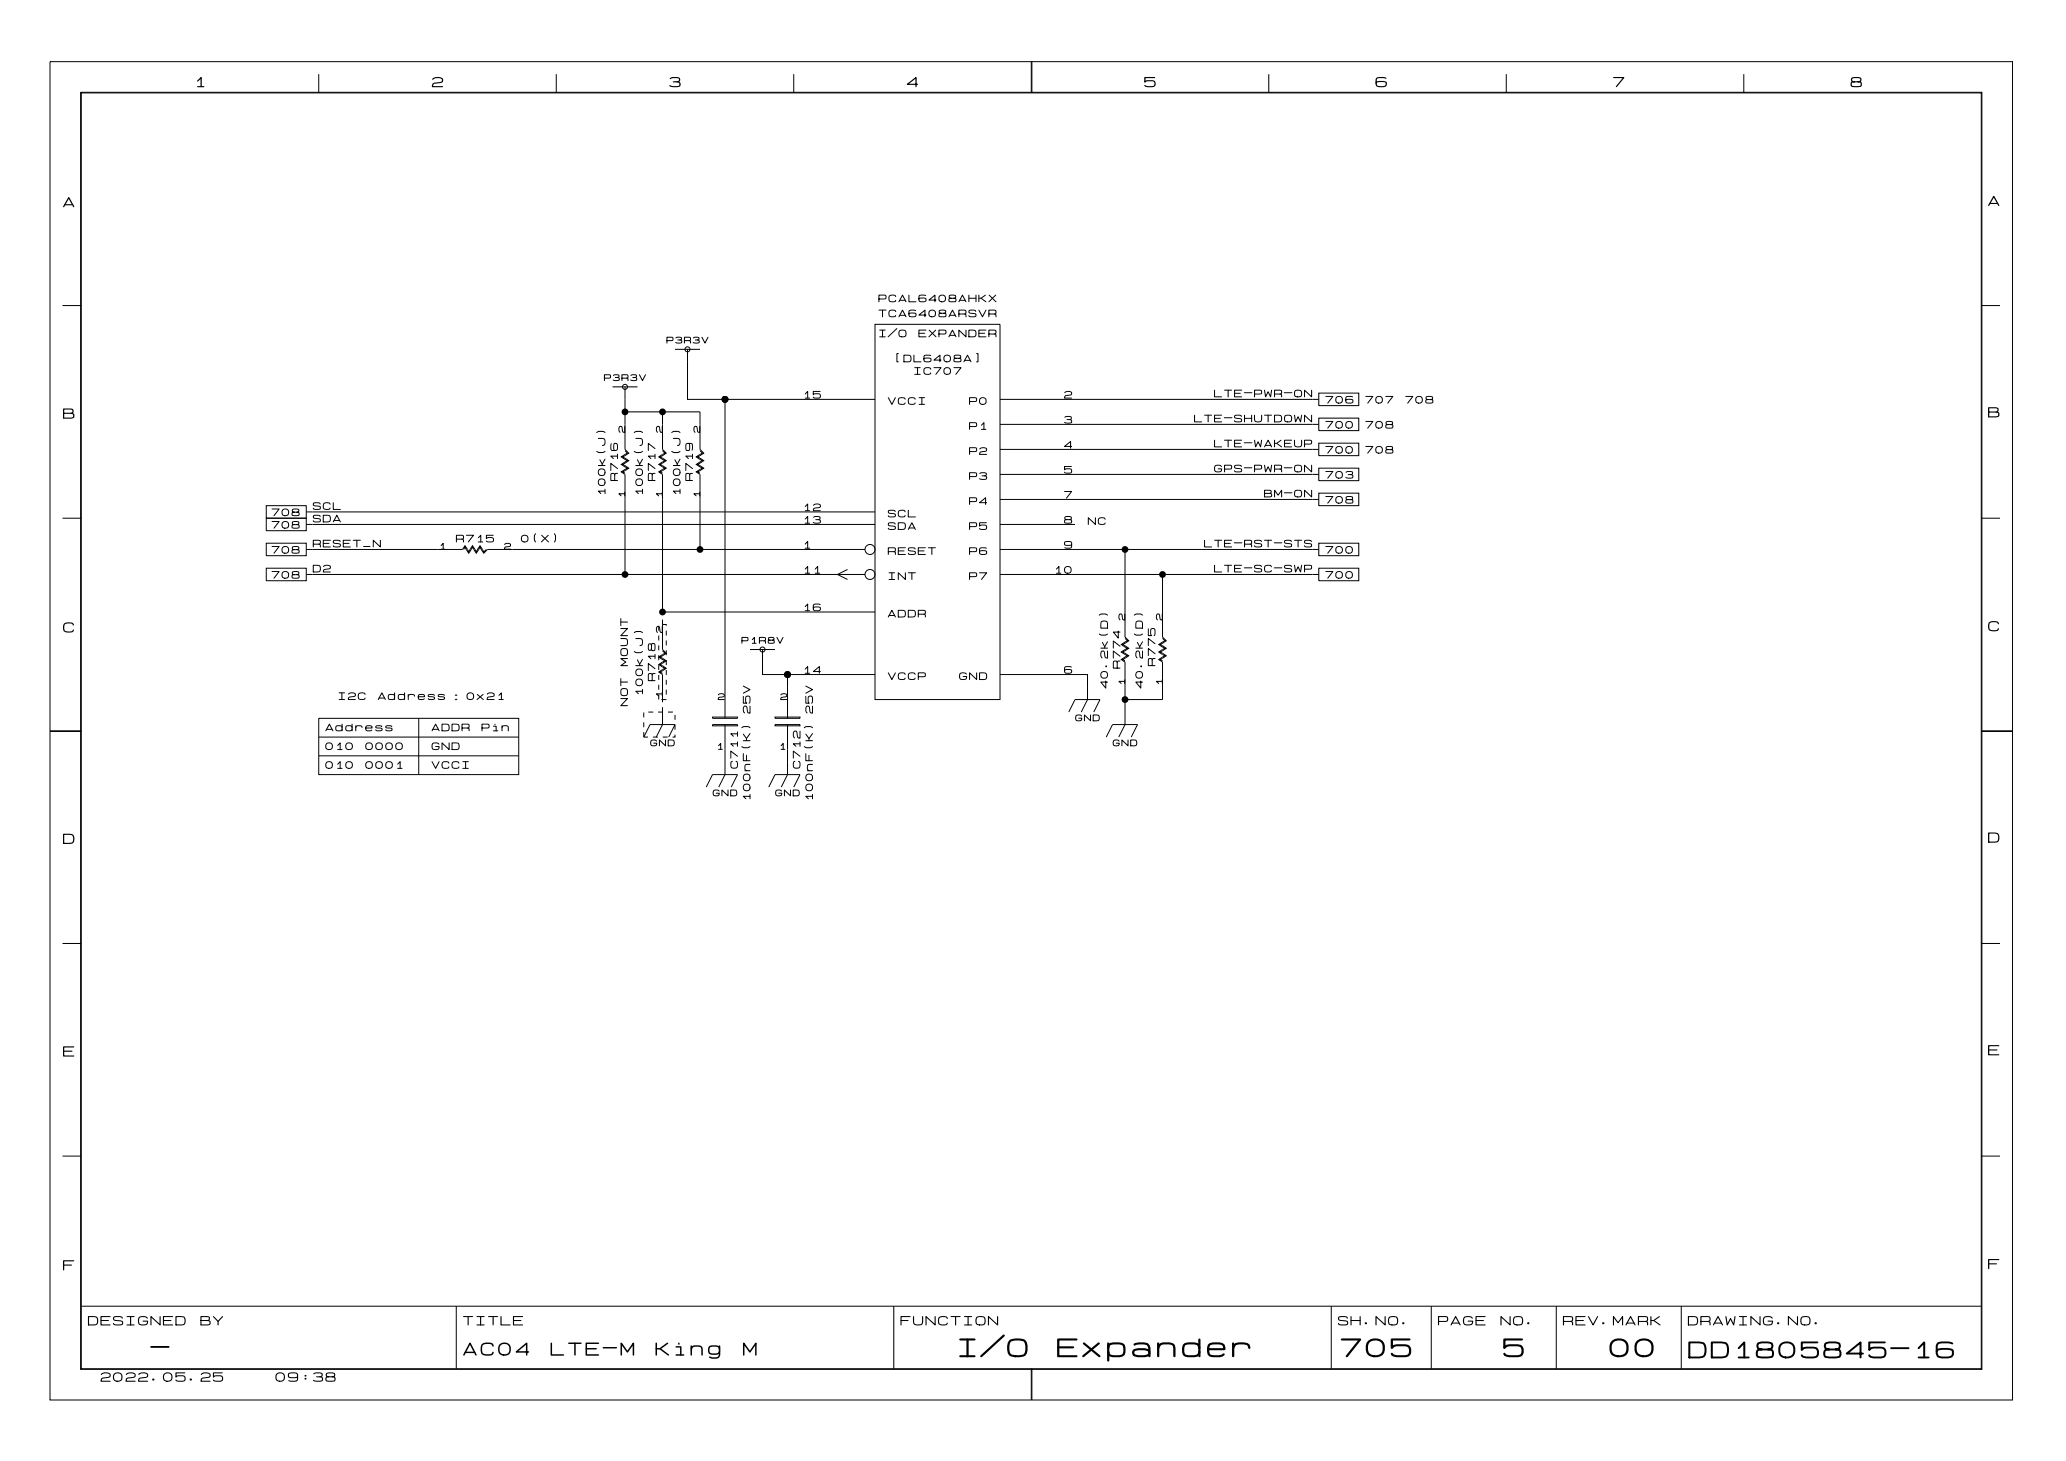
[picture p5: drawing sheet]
<svg xmlns="http://www.w3.org/2000/svg" width="420mm" height="297mm" viewBox="0 0 420 297" stroke-linecap="round" stroke-linejoin="round" font-family="sans-serif">
<g fill="none" stroke="#000" stroke-width=".2">
<path d="M10.2 12.5h398.7v271.8h-398.7zM16.4 18.7h386.3v259.4h-386.3zM16.5 18.9h386.1v259.1h-386.1zM64.8 15.1v3.8M113 15.1v3.8M161.3 15.1v3.8M209.5 12.5v6.4M209.7 12.5v6.4M257.8 15.1v3.8M306.1 15.1v3.8M354.3 15.1v3.8M12.7 62.1h3.8"/>
<path d="M124.5 78.6h5M127 78.6v12.7l.8 .7-1.3 .8 1.3 .7-1.3 .8 1.3 .8-1.3 .7 .5 .3M137.2 70.9h5M139.7 70.9v10.2h7.6M177.8 65.9h25.4v76.2h-25.4zM268 79.8h8.1v2.6h-8.1zM402.6 62.1h3.8M127 83.6h15.2v7.7l.8 .7-1.3 .8 1.3 .7-1.3 .8 1.3 .8-1.3 .7 .5 .3M127 91.5l.5 .5-1.3 .8 1.3 .7-1.3 .8 1.3 .8-1.3 .7 .8 .5v20.4M134.6 83.6v7.7l.8 .7-1.3 .8 1.3 .7-1.3 .8 1.3 .8-1.3 .7 .5 .3M134.6 91.5l.5 .5-1.2 .8 1.2 .7-1.2 .8 1.2 .8-1.2 .7 .7 .5v28h43.2M142.2 91.5l.5 .5-1.2 .8 1.2 .7-1.2 .8 1.2 .8-1.2 .7 .7 .5v15.3"/>
<path d="M147.3 81.1h30.5M147.3 81.1v64.8M268 90h8.1v2.5h-8.1zM268 84.9h8.1v2.6h-8.1zM268 95.1h8.1v2.5h-8.1zM268 81.1h-64.8M268 86.2h-64.8M268 91.3h-64.8M268 96.3h-64.8M12.7 105.2h3.8M54.1 102.7h8.1v2.5h-8.1zM54.1 105.2h8.1v2.6h-8.1z"/>
<path d="M54.1 110.3h8.1v2.6h-8.1zM54.1 115.4h8.1v2.5h-8.1zM62.2 116.7h113.6M62.2 106.5h115.6M94.2 111.6l.3-.5 .8 1.2 .7-1.2 .8 1.2 .7-1.2 .8 1.2 .8-.7h76.7M98.8 111.6l-.5 .5-.8-1.3-.7 1.3-.8-1.3-.7 1.3-.8-1.3-.5 .8h-31.8M172.2 115.6l-2 1.1 2 1M177.8 104h-115.6M203.2 106.5h15.2M228.6 111.6v17.8l.8 .7-1.3 .8 1.3 .7-1.3 .8 1.3 .8-1.3 .7 .5 .3M236.2 116.7v12.7l.8 .7-1.3 .8 1.3 .7-1.3 .8 1.3 .8-1.3 .7 .5 .3M268 100.2h8.1v2.5h-8.1z"/>
<path d="M268 115.4h8.1v2.5h-8.1zM268 116.7h-64.8M268 101.4h-64.8M268 110.3h8.1v2.6h-8.1zM268 111.6h-64.8M402.6 105.2h3.8M133.9 127.1v1M133.9 129.1v1M133.9 131.1v1M133.9 133.1v1M133.9 135.1v1M133.9 137.1v1"/>
<path d="M133.9 139.1v1M134.6 126.8h.8v.3M134.6 125.8v6.1l.8 .8-1.3 .7 1.3 .8-1.3 .7 1.3 .8-1.3 .8 .5 .2M134.6 124.3v.5M134.6 132.2l.5 .5-1.2 .7 1.2 .8-1.2 .7 1.2 .8-1.2 .8 .7 .5v5.6M135.4 128.1v1M135.4 130.1v1M135.4 132.1v1M135.4 134.1v1M135.4 136.1v1M135.4 138.1v1M152.4 131.9h5.1"/>
<path d="M154.9 131.9v5.1h5.1M160 137v8.9M177.8 137h-17.8M203.2 137h17.8v5.1l-1.3 2.5M228.6 129.6l.5 .5-1.3 .8 1.3 .7-1.3 .8 1.3 .8-1.3 .7 .8 .5v12.7l-1.3 2.6M236.2 129.6l.5 .5-1.2 .8 1.2 .7-1.2 .8 1.2 .8-1.2 .7 .7 .5v7.7h-7.6M10.2 148.4h6.3M10.2 148.5h6.3M64.8 145.9h40.6v11.4h-40.6zM64.8 149.7h40.6M64.8 153.5h40.6M85.1 145.9v11.4"/>
<path d="M130.8 149.7h.9M130.8 148.7v1l1.3-2.6h5.1l-1.3 2.6M130.8 144.7v1M130.8 146.7v1M131.7 144.6h1M132.7 149.7h1M133.7 144.6h1M133.9 141.1v1M134.6 143.6v3.5l-1.2 2.6M134.7 149.7h1M135.4 142.1h-1M135.4 140.1v1"/>
<path d="M135.7 144.6h1M137.2 149.2v.5h-.5M137.2 145.2v1M137.2 147.2v1M143.5 159.8l1.3-2.5h5.1l-1.3 2.5M144.8 147.1h5.1v.3h-5.1zM144.8 145.6h5.1v.3h-5.1zM147.3 147.1v10.2l-1.3 2.5M156.2 159.8l1.3-2.5h5.1l-1.3 2.5M157.5 147.1h5.1v.3h-5.1zM157.5 145.6h5.1v.3h-5.1zM160 147.1v10.2l-1.3 2.5"/>
<path d="M217.2 144.6l1.2-2.5h5.1l-1.2 2.5M224.8 149.7l1.3-2.6h5l-1.2 2.6M402.6 148.4h6.3M402.6 148.5h6.3M12.7 191.6h3.8M402.6 191.6h3.8M12.7 234.8h3.8M402.6 234.8h3.8M16.5 265.3h386.1M92.7 265.3v12.7M181.6 265.3v12.7M209.5 278v6.3"/>
<path d="M209.7 278v6.3M270.5 265.3v12.7M290.8 265.3v12.7M316.2 265.3v12.7M341.6 265.3v12.7"/>
<circle cx="127" cy="78.6" r=".51"/>
<circle cx="139.7" cy="70.9" r=".51"/>
<circle cx="176.8" cy="116.7" r="1.02"/>
<circle cx="176.8" cy="111.6" r="1.02"/>
<circle cx="154.9" cy="131.9" r=".51"/>
</g>
<g fill="#000">
<circle cx="127" cy="83.6" r=".7"/>
<circle cx="134.6" cy="83.6" r=".7"/>
<circle cx="147.3" cy="81.1" r=".7"/>
<circle cx="127" cy="116.7" r=".7"/>
<circle cx="142.2" cy="111.6" r=".7"/>
<circle cx="228.6" cy="111.6" r=".7"/>
<circle cx="236.2" cy="116.7" r=".7"/>
<circle cx="134.6" cy="124.3" r=".7"/>
<circle cx="160" cy="137" r=".7"/>
<circle cx="228.6" cy="142.1" r=".7"/>
</g>
<g font-size="5.1">
<text x="194.3" y="276.3">I/O</text>
<text x="214.6" y="276.3">Expander</text>
<text x="272.3" y="276.3">705</text>
<text x="305.3" y="276.3">5</text>
<text x="326.9" y="276.3">00</text>
</g>
<g font-size="4.6">
<text x="30.5" y="276.2">-</text>
<text x="342.9" y="276.5">DD1805845-16</text>
</g>
<g font-size="3.6">
<text x="94" y="275.8">AC04</text>
<text x="111.8" y="275.8">LTE-M</text>
<text x="133.1" y="275.8">King</text>
<text x="150.8" y="275.8">M</text>
</g>
<g font-size="2.8">
<text x="39.4" y="18.1">1</text>
<text x="87.6" y="18.1">2</text>
<text x="135.9" y="18.1">3</text>
<text x="184.1" y="18.1">4</text>
<text x="232.4" y="18.1">5</text>
<text x="279.4" y="18.1">6</text>
<text x="327.7" y="18.1">7</text>
<text x="375.9" y="18.1">8</text>
<text x="12.7" y="42.5">A</text>
<text x="403.9" y="42.2">A</text>
<text x="12.7" y="85.4">B</text>
<text x="403.9" y="85.1">B</text>
<text x="12.7" y="128.8">C</text>
<text x="403.9" y="128.6">C</text>
<text x="12.7" y="171.7">D</text>
<text x="403.9" y="171.5">D</text>
<text x="12.7" y="214.9">E</text>
<text x="403.9" y="214.7">E</text>
<text x="12.7" y="258.4">F</text>
<text x="403.9" y="258.1">F</text>
</g>
<g font-size="2.5">
<text x="17.8" y="269.5">DESIGNED</text>
<text x="40.6" y="269.5">BY</text>
<text x="94" y="269.5">TITLE</text>
<text x="182.9" y="269.5">FUNCTION</text>
<text x="271.8" y="269.5">SH.NO.</text>
<text x="292.1" y="269.5">PAGE</text>
<text x="304.8" y="269.5">NO.</text>
<text x="317.5" y="269.5">REV.MARK</text>
<text x="342.9" y="269.5">DRAWING.NO.</text>
<text x="20.3" y="280.9">2022.05.25</text>
<text x="55.9" y="280.9">09:38</text>
</g>
<g font-size="2">
<text x="178.4" y="64.7">TCA6408ARSVR</text>
<text x="178.4" y="61.6">PCAL6408AHKX</text>
<text x="178.4" y="68.8">I/O</text>
<text x="186.6" y="68.8">EXPANDER</text>
<text x="181.5" y="73.8">[DL6408A]</text>
<text x="185.5" y="76.4">IC707</text>
<text x="163.1" y="81.2">15</text>
<text x="180.3" y="82.5">VCCI</text>
<text x="196.8" y="82.5">P0</text>
<text x="216.2" y="81.2">2</text>
<text x="246.6" y="80.9">LTE-PWR-ON</text>
<text x="269.2" y="82.2">706</text>
<text x="277.4" y="82.2">707</text>
<text x="285.5" y="82.2">708</text>
<text x="196.8" y="87.5">P1</text>
<text x="216.2" y="86.3">3</text>
<text x="242.6" y="86">LTE-SHUTDOWN</text>
<text x="269.2" y="87.3">700</text>
<text x="277.4" y="87.3">708</text>
<text x="196.8" y="92.6">P2</text>
<text x="216.2" y="91.4">4</text>
<text x="246.6" y="91.1">LTE-WAKEUP</text>
<text x="269.2" y="92.4">700</text>
<text x="277.4" y="92.4">708</text>
<text x="123.3" y="100.8" transform="rotate(-90 123.3 100.8)">100k(J)</text>
<text x="125.8" y="97.7" transform="rotate(-90 125.8 97.7)">R716</text>
<text x="130.9" y="100.8" transform="rotate(-90 130.9 100.8)">100k(J)</text>
<text x="133.4" y="97.7" transform="rotate(-90 133.4 97.7)">R717</text>
<text x="138.5" y="100.8" transform="rotate(-90 138.5 100.8)">100k(J)</text>
<text x="141.1" y="97.7" transform="rotate(-90 141.1 97.7)">R719</text>
<text x="196.8" y="97.7">P3</text>
<text x="216.2" y="96.4">5</text>
<text x="216.2" y="101.5">7</text>
<text x="246.6" y="96.2">GPS-PWR-ON</text>
<text x="256.8" y="101.3">BM-ON</text>
<text x="269.2" y="97.5">703</text>
<text x="55.1" y="105.1">708</text>
<text x="55.1" y="107.6">708</text>
<text x="63.5" y="103.8">SCL</text>
<text x="63.5" y="106.3">SDA</text>
<text x="163.1" y="104.1">12</text>
<text x="163.1" y="106.6">13</text>
<text x="180.3" y="105.3">SCL</text>
<text x="180.3" y="107.9">SDA</text>
<text x="196.8" y="102.8">P4</text>
<text x="196.8" y="107.9">P5</text>
<text x="216.2" y="106.6">8</text>
<text x="221" y="106.9">NC</text>
<text x="269.2" y="102.5">708</text>
<text x="55.1" y="112.7">708</text>
<text x="63.5" y="111.4">RESET_N</text>
<text x="92.6" y="110.4">R715</text>
<text x="105.8" y="110.4">0(X)</text>
<text x="163.1" y="111.7">1</text>
<text x="180.3" y="112.9">RESET</text>
<text x="196.8" y="112.9">P6</text>
<text x="216.2" y="111.7">9</text>
<text x="244.6" y="111.4">LTE-RST-STS</text>
<text x="269.2" y="112.7">700</text>
<text x="55.1" y="117.8">708</text>
<text x="63.5" y="116.5">D2</text>
<text x="163.1" y="116.8">11</text>
<text x="180.3" y="118">INT</text>
<text x="196.8" y="118">P7</text>
<text x="214.1" y="116.8">10</text>
<text x="246.6" y="116.5">LTE-SC-SWP</text>
<text x="269.2" y="117.8">700</text>
<text x="163.1" y="124.4">16</text>
<text x="180.3" y="125.6">ADDR</text>
<text x="127.9" y="135.3" transform="rotate(-90 127.9 135.3)">MOUNT</text>
<text x="163.1" y="137.1">14</text>
<text x="216.2" y="137.1">6</text>
<text x="227.9" y="135.8" transform="rotate(-90 227.9 135.8)">R774</text>
<text x="235" y="135.3" transform="rotate(-90 235 135.3)">R775</text>
<text x="68.6" y="142.4">I2C</text>
<text x="76.7" y="142.4">Address：0x21</text>
<text x="127.9" y="143.5" transform="rotate(-90 127.9 143.5)">NOT</text>
<text x="130.9" y="141.4" transform="rotate(-90 130.9 141.4)">100k(J)</text>
<text x="133.4" y="138.4" transform="rotate(-90 133.4 138.4)">R718</text>
<text x="180.3" y="138.3">VCCP</text>
<text x="194.8" y="138.3">GND</text>
<text x="225.4" y="139.9" transform="rotate(-90 225.4 139.9)">40.2k(D)</text>
<text x="232.5" y="139.9" transform="rotate(-90 232.5 139.9)">40.2k(D)</text>
<text x="66" y="148.8">Address</text>
<text x="87.6" y="148.8">ADDR</text>
<text x="97.8" y="148.8">Pin</text>
<text x="152.8" y="145" transform="rotate(-90 152.8 145)">25V</text>
<text x="165.5" y="145" transform="rotate(-90 165.5 145)">25V</text>
<text x="66" y="152.6">010</text>
<text x="74.2" y="152.6">0000</text>
<text x="87.6" y="152.6">GND</text>
<text x="66" y="156.4">010</text>
<text x="74.2" y="156.4">0001</text>
<text x="87.6" y="156.4">VCCI</text>
<text x="150.2" y="156.2" transform="rotate(-90 150.2 156.2)">C711</text>
<text x="162.9" y="156.2" transform="rotate(-90 162.9 156.2)">C712</text>
<text x="152.8" y="162.8" transform="rotate(-90 152.8 162.8)">100nF(K)</text>
<text x="165.5" y="162.8" transform="rotate(-90 165.5 162.8)">100nF(K)</text>
</g>
<g font-size="1.8">
<text x="135.4" y="70">P3R3V</text>
<text x="122.7" y="77.6">P3R3V</text>
<text x="127.3" y="88" transform="rotate(-90 127.3 88)">2</text>
<text x="134.9" y="88" transform="rotate(-90 134.9 88)">2</text>
<text x="142.5" y="88" transform="rotate(-90 142.5 88)">2</text>
<text x="127.3" y="101.2" transform="rotate(-90 127.3 101.2)">1</text>
<text x="134.9" y="101.2" transform="rotate(-90 134.9 101.2)">1</text>
<text x="142.5" y="101.2" transform="rotate(-90 142.5 101.2)">1</text>
<text x="89.2" y="111.8">1</text>
<text x="102.4" y="111.8">2</text>
<text x="134.9" y="128.6" transform="rotate(-90 134.9 128.6)">2</text>
<text x="150.6" y="130.9">P1R8V</text>
<text x="228.9" y="126.1" transform="rotate(-90 228.9 126.1)">2</text>
<text x="236.5" y="126.1" transform="rotate(-90 236.5 126.1)">2</text>
<text x="134.9" y="141.8" transform="rotate(-90 134.9 141.8)">1</text>
<text x="145.8" y="142.4">2</text>
<text x="158.5" y="142.4">2</text>
<text x="228.9" y="139.3" transform="rotate(-90 228.9 139.3)">1</text>
<text x="236.5" y="139.3" transform="rotate(-90 236.5 139.3)">1</text>
<text x="218.4" y="146.7">GND</text>
<text x="132.1" y="151.8">GND</text>
<text x="145.5" y="152.5">1</text>
<text x="158.2" y="152.5">1</text>
<text x="226.1" y="151.8">GND</text>
<text x="144.8" y="161.9">GND</text>
<text x="157.5" y="161.9">GND</text>
</g>
</svg>
